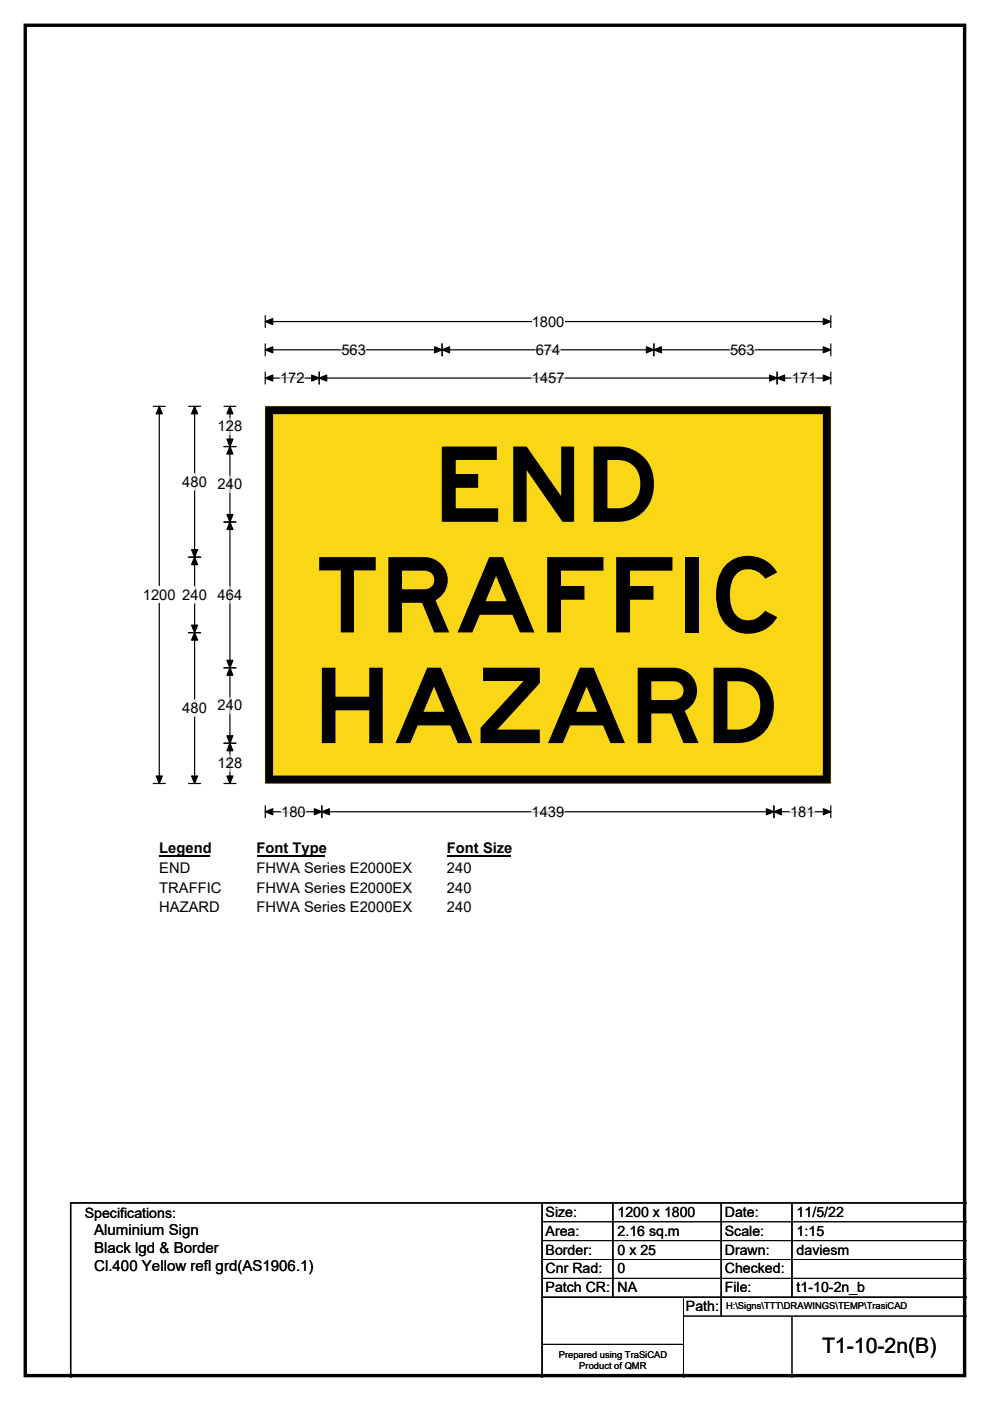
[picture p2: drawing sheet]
<svg xmlns="http://www.w3.org/2000/svg" width="210mm" height="297mm" viewBox="0 0 210 297" stroke-linecap="round" stroke-linejoin="round" font-family="sans-serif">
<path d="M5.4 5.4h199.2v286.3h-199.2z" fill="none" stroke="#000" stroke-width=".72"/>
<path d="M56.3 68.2h119.9M56.3 66.9v2.5M176.2 66.9v2.5" fill="none" stroke="#000" stroke-width=".25"/>
<path d="M56.3 68.2l1.5-.7v1.3zM174.6 67.5l1.6 .7-1.6 .6z" fill="#000" stroke="#000" stroke-width=".25"/>
<path d="M112.8 66.4h6.9v3.5h-6.9z" fill="#fff"/>
<g fill="none" stroke="#000" stroke-width=".25">
<path d="M56.3 74.2h119.9M56.3 72.9v2.5M56.3 78.9v2.5M67.7 78.9v2.5M93.8 72.9v2.5M138.7 72.9v2.5M164.8 78.9v2.5M176.2 72.9v2.5M176.2 78.9v2.5M32.5 86.1h2.6M33.8 86.1v80M56.3 80.2h119.9"/>
<path d="M32.5 166.1h2.6M56.3 170.8v2.6M56.3 172.1h119.9M68.3 170.8v2.6M164.1 170.8v2.6M176.2 170.8v2.6"/>
</g>
<g fill="#000" stroke="#000" stroke-width=".25">
<path d="M56.3 74.2l1.5-.7v1.3zM93.8 74.2l1.6-.7v1.3zM92.2 73.5l1.6 .7-1.6 .6zM137.1 73.5l1.6 .7-1.6 .6zM138.7 74.2l1.6-.7v1.3zM174.6 73.5l1.6 .7-1.6 .6zM33.8 86.1l.6 1.6h-1.3zM56.3 80.2l1.5-.7v1.3zM67.7 80.2l1.6-.7v1.3zM66.1 79.5l1.6 .7-1.6 .6zM163.2 79.5l1.6 .7-1.6 .6zM164.8 80.2l1.6-.7v1.3z"/>
<path d="M174.6 79.5l1.6 .7-1.6 .6zM33.1 164.5h1.3l-.6 1.6zM56.3 172.1l1.5-.6v1.2zM68.3 172.1l1.5-.6v1.2zM66.7 171.5l1.6 .6-1.6 .6zM162.6 171.5l1.5 .6-1.5 .6zM164.1 172.1l1.6-.6v1.2zM174.6 171.5l1.6 .6-1.6 .6z"/>
</g>
<path d="M72.4 74.2h5.2M113.6 74.2h5.2M154.9 74.2h5.2M59.4 80.2h5.2M112.8 80.2h6.9M167.9 80.2h5.2M59.6 172.1h5.3M112.7 172.1h7M167.6 172.1h5.2" fill="none" stroke="#fff" stroke-width=".25"/>
<path d="M30.3 124.4h7v3.5h-7z" fill="#fff"/>
<path d="M40 86.1h2.5M41.3 86.1v80M47.5 86.1h2.5M47.5 94.7h2.5M48.8 86.1v80M40 118.1h2.5M47.5 110.7h2.5M40 134.1h2.5M47.5 141.6h2.5M47.5 157.6h2.5M40 166.1h2.5M47.5 166.1h2.5" fill="none" stroke="#000" stroke-width=".25"/>
<g fill="#000" stroke="#000" stroke-width=".25">
<path d="M41.3 86.1l.6 1.6h-1.3zM48.8 94.7l.6 1.6h-1.3zM48.8 86.1l.6 1.6h-1.3zM48.1 93.1h1.3l-.6 1.6zM41.3 118.1l.6 1.6h-1.3zM40.6 116.5h1.3l-.6 1.6zM48.1 109.1h1.3l-.6 1.6zM48.8 110.7l.6 1.6h-1.3zM40.6 132.5h1.3l-.6 1.6zM41.3 134.1l.6 1.6h-1.3zM48.1 140h1.3l-.6 1.6zM48.8 141.6l.6 1.6h-1.3z"/>
<path d="M48.1 156h1.3l-.6 1.6zM48.8 157.6l.6 1.6h-1.3zM40.6 164.5h1.3l-.6 1.6zM48.1 164.5h1.3l-.6 1.6z"/>
</g>
<path d="M48.8 88.7v3.5M41.3 100.4v3.5M48.8 100.9v3.5M41.3 124.4v3.5M48.8 124.4v3.5M41.3 148.4v3.5M48.8 147.8v3.5M48.8 160.1v3.5" fill="none" stroke="#fff" stroke-width=".25"/>
<path d="M33.8 178.1h10.7v3.5h-10.7z" fill="#fff"/>
<path d="M33.8 181.4h10.7" fill="none" stroke="#000" stroke-width=".32"/>
<path d="M54.4 178.1h14.4v3.5h-14.4z" fill="#fff"/>
<path d="M54.4 181.4h14.4" fill="none" stroke="#000" stroke-width=".32"/>
<path d="M94.8 178.1h13.5v3.5h-13.5z" fill="#fff"/>
<path d="M94.8 181.4h13.5" fill="none" stroke="#000" stroke-width=".32"/>
<g fill="#fff">
<path d="M33.8 182.3h6.5v3.5h-6.5z"/>
<path d="M54.4 182.3h32.9v3.5h-32.9z"/>
<path d="M94.8 182.3h5.2v3.5h-5.2z"/>
<path d="M33.8 186.5h13.1v3.5h-13.1z"/>
<path d="M54.4 186.5h32.9v3.5h-32.9z"/>
<path d="M94.8 186.5h5.2v3.5h-5.2z"/>
<path d="M33.8 190.7h12.8v3.5h-12.8z"/>
<path d="M54.4 190.7h32.9v3.5h-32.9z"/>
<path d="M94.8 190.7h5.2v3.5h-5.2z"/>
</g>
<path d="M56.3 86.2h119.9v79.9h-119.9z" fill="#fad716"/>
<path d="M56.3 86.1h119.9v80h-119.9z" fill="none" stroke="#fad716" stroke-width=".21"/>
<path d="M57.1 87h118.3v78.3h-118.3z" fill="none" stroke="#000" stroke-width="1.7"/>
<path d="M115 255v37M130 255v20M153 255v24M168 255v20M205 255h-190v37M115 275h90" fill="none" stroke="#000" stroke-width=".3"/>
<path d="M115 259h90M115 263h90M115 267h90M115 271h90M145 279h60M145 275v17M168 279v13M115 285h30" fill="none" stroke="#000" stroke-width=".21"/>
<g font-size="22.2">
<text x="91.7" y="110.6">END</text>
<text x="67.1" y="134.1">TRAFFIC</text>
<text x="66.2" y="157.5">HAZARD</text>
</g>
<text font-size="4.5" x="174.3" y="286.9">T1-10-2n(B)</text>
<g font-size="3.2">
<text x="20" y="261.9">Aluminium Sign</text>
<text x="20" y="265.7">Black lgd &amp; Border</text>
<text x="20" y="269.6">Cl.400 Yellow refl grd(AS1906.1)</text>
</g>
<g font-size="3.1">
<text x="112.8" y="69.2">1800</text>
<text x="72.4" y="75.2">563</text>
<text x="113.6" y="75.2">674</text>
<text x="154.9" y="75.2">563</text>
<text x="59.4" y="81.2">172</text>
<text x="112.8" y="81.2">1457</text>
<text x="167.9" y="81.2">171</text>
<text x="46.2" y="91.5">128</text>
<text x="38.7" y="103.2">480</text>
<text x="46.2" y="103.7">240</text>
<text x="30.3" y="127.2">1200</text>
<text x="38.7" y="127.2">240</text>
<text x="46.2" y="127.2">464</text>
<text x="38.7" y="151.2">480</text>
<text x="46.2" y="150.6">240</text>
<text x="46.2" y="162.9">128</text>
<text x="59.6" y="173.2">180</text>
<text x="112.7" y="173.2">1439</text>
<text x="167.6" y="173.2">181</text>
<text x="33.8" y="180.9">Legend</text>
<text x="33.8" y="185.1">END</text>
<text x="54.4" y="180.9">Font Type</text>
<text x="54.4" y="185.1">FHWA Series E2000EX</text>
<text x="94.8" y="180.9">Font Size</text>
<text x="94.8" y="185.1">240</text>
<text x="33.8" y="189.3">TRAFFIC</text>
<text x="54.4" y="189.3">FHWA Series E2000EX</text>
<text x="94.8" y="189.3">240</text>
<text x="33.8" y="193.5">HAZARD</text>
<text x="54.4" y="193.5">FHWA Series E2000EX</text>
<text x="94.8" y="193.5">240</text>
</g>
<g font-size="3">
<text x="115.7" y="258">Size:</text>
<text x="131" y="258">1200 x 1800</text>
<text x="153.7" y="258">Date:</text>
<text x="169" y="258">11/5/22</text>
<text x="18" y="258.2">Specifications:</text>
<text x="115.7" y="262">Area:</text>
<text x="131" y="262">2.16 sq.m</text>
<text x="153.7" y="262">Scale:</text>
<text x="169" y="262">1:15</text>
<text x="115.7" y="266">Border:</text>
<text x="115.7" y="270">Cnr Rad:</text>
<text x="131" y="266">0 x 25</text>
<text x="131" y="270">0</text>
<text x="153.7" y="266">Drawn:</text>
<text x="153.7" y="270">Checked:</text>
<text x="169" y="266">daviesm</text>
<text x="115.7" y="274">Patch CR:</text>
<text x="131" y="274">NA</text>
<text x="153.7" y="274">File:</text>
<text x="169" y="274">t1-10-2n_b</text>
<text x="145.5" y="278">Path:</text>
</g>
<g font-size="2">
<text x="154" y="277.6">H:\Signs\TTT\DRAWINGS\TEMP\TrasiCAD</text>
<text x="118.5" y="287.8">Prepared using TraSiCAD</text>
<text x="122.9" y="290.2">Product of QMR</text>
</g>
</svg>
